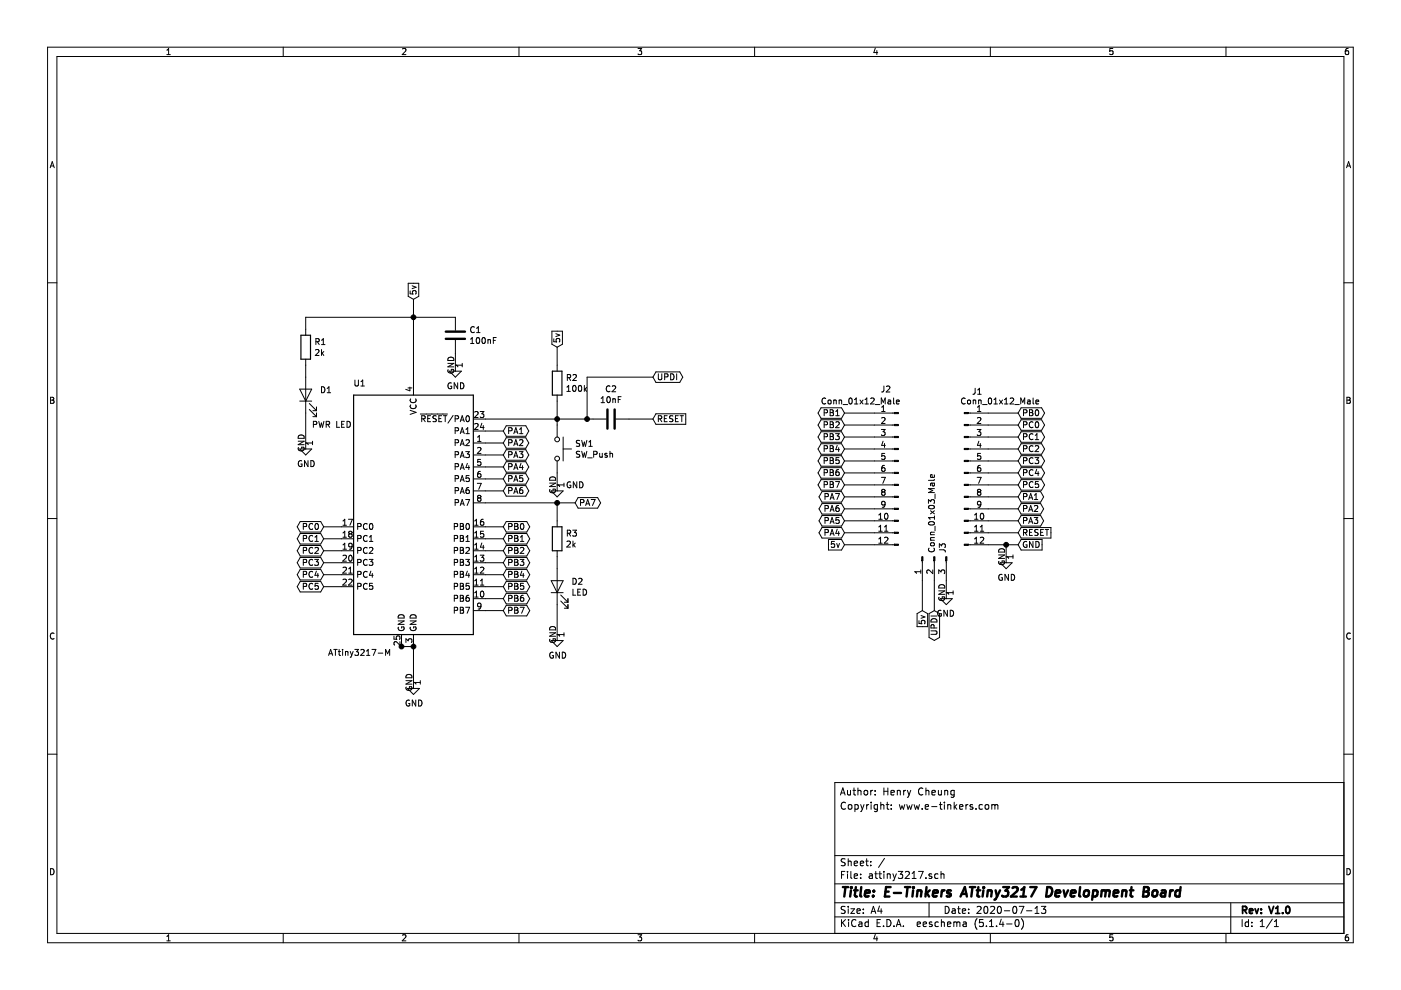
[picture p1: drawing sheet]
EESchema Schematic File Version 4
LIBS:attiny3217-cache
EELAYER 30 0
EELAYER END
$Descr A4 11693 8268
encoding utf-8
Sheet 1 1
Title "E-Tinkers ATtiny3217 Development Board"
Date "2020-07-13"
Rev "V1.0"
Comp ""
Comment1 ""
Comment2 ""
Comment3 "Copyright: www.e-tinkers.com"
Comment4 "Author: Henry Cheung"
$EndDescr
$Comp
L Device:C C1
U 1 1
P 3800 2800
F 0 "C1" H 3915 2846 50  0000 L CNN
F 1 "100nF" H 3915 2755 50  0000 L CNN
F 2 "Capacitor_SMD:C_0805_2012Metric" H 3838 2650 50  0001 C CNN
F 3 "~" H 3800 2800 50  0001 C CNN
	1    3800 2800
	1    0    0    -1  
$EndComp
$Comp
L Connector:Conn_01x03_Male J3
U 1 1
P 7800 4650
F 0 "J3" H 7772 4582 50  0000 R CNN
F 1 "Conn_01x03_Male" H 7772 4673 50  0000 R CNN
F 2 "Connector_PinHeader_2.54mm:PinHeader_1x03_P2.54mm_Horizontal" H 7800 4650 50  0001 C CNN
F 3 "~" H 7800 4650 50  0001 C CNN
	1    7800 4650
	0    -1   1    0   
$EndComp
$Comp
L Device:R R1
U 1 1
P 2550 2900
F 0 "R1" H 2620 2946 50  0000 L CNN
F 1 "2k" H 2620 2855 50  0000 L CNN
F 2 "Resistor_SMD:R_0805_2012Metric" V 2480 2900 50  0001 C CNN
F 3 "~" H 2550 2900 50  0001 C CNN
	1    2550 2900
	1    0    0    -1  
$EndComp
$Comp
L Device:R R3
U 1 1
P 4650 4500
F 0 "R3" H 4720 4546 50  0000 L CNN
F 1 "2k" H 4720 4455 50  0000 L CNN
F 2 "Resistor_SMD:R_0805_2012Metric" V 4580 4500 50  0001 C CNN
F 3 "~" H 4650 4500 50  0001 C CNN
	1    4650 4500
	1    0    0    -1  
$EndComp
$Comp
L Device:LED D1
U 1 1
P 2550 3300
F 0 "D1" V 2589 3183 50  0000 R CNN
F 1 "PWR LED" V 2300 3250 50  0000 R CNN
F 2 "LED_SMD:LED_0805_2012Metric" H 2550 3300 50  0001 C CNN
F 3 "~" H 2550 3300 50  0001 C CNN
	1    2550 3300
	0    -1   -1   0   
$EndComp
$Comp
L Device:LED D2
U 1 1
P 4650 4900
F 0 "D2" V 4689 4783 50  0000 R CNN
F 1 "LED" V 4598 4783 50  0000 R CNN
F 2 "LED_SMD:LED_0805_2012Metric" H 4650 4900 50  0001 C CNN
F 3 "~" H 4650 4900 50  0001 C CNN
	1    4650 4900
	0    -1   -1   0   
$EndComp
$Comp
L Switch:SW_Push SW1
U 1 1
P 4650 3750
F 0 "SW1" V 4604 3898 50  0000 L CNN
F 1 "SW_Push" V 4695 3898 50  0000 L CNN
F 2 "Button_Switch_SMD:SW_SPST_CK_RS282G05A3" H 4650 3950 50  0001 C CNN
F 3 "~" H 4650 3950 50  0001 C CNN
	1    4650 3750
	0    1    1    0   
$EndComp
$Comp
L Device:R R2
U 1 1
P 4650 3200
F 0 "R2" H 4720 3246 50  0000 L CNN
F 1 "100k" H 4720 3155 50  0000 L CNN
F 2 "Resistor_SMD:R_0805_2012Metric" V 4580 3200 50  0001 C CNN
F 3 "~" H 4650 3200 50  0001 C CNN
	1    4650 3200
	1    0    0    -1  
$EndComp
Wire Wire Line
	2550 3050 2550 3150
Wire Wire Line
	4650 4650 4650 4750
Text GLabel 3450 2500 1    50   Input ~ 0
5v
$Comp
L power:GND #PWR07
U 1 1
P 3450 5700
F 0 "#PWR07" H 3450 5450 50  0001 C CNN
F 1 "GND" H 3455 5527 50  0000 C CNN
F 2 "" H 3450 5700 50  0001 C CNN
F 3 "" H 3450 5700 50  0001 C CNN
	1    3450 5700
	1    0    0    -1  
$EndComp
$Comp
L power:GND #PWR01
U 1 1
P 3800 3050
F 0 "#PWR01" H 3800 2800 50  0001 C CNN
F 1 "GND" H 3805 2877 50  0000 C CNN
F 2 "" H 3800 3050 50  0001 C CNN
F 3 "" H 3800 3050 50  0001 C CNN
	1    3800 3050
	1    0    0    -1  
$EndComp
$Comp
L power:GND #PWR03
U 1 1
P 4650 4050
F 0 "#PWR03" H 4650 3800 50  0001 C CNN
F 1 "GND" H 4800 4050 50  0000 C CNN
F 2 "" H 4650 4050 50  0001 C CNN
F 3 "" H 4650 4050 50  0001 C CNN
	1    4650 4050
	1    0    0    -1  
$EndComp
$Comp
L power:GND #PWR02
U 1 1
P 2550 3700
F 0 "#PWR02" H 2550 3450 50  0001 C CNN
F 1 "GND" H 2555 3527 50  0000 C CNN
F 2 "" H 2550 3700 50  0001 C CNN
F 3 "" H 2550 3700 50  0001 C CNN
	1    2550 3700
	1    0    0    -1  
$EndComp
$Comp
L power:GND #PWR05
U 1 1
P 4650 5300
F 0 "#PWR05" H 4650 5050 50  0001 C CNN
F 1 "GND" H 4655 5127 50  0000 C CNN
F 2 "" H 4650 5300 50  0001 C CNN
F 3 "" H 4650 5300 50  0001 C CNN
	1    4650 5300
	1    0    0    -1  
$EndComp
Text GLabel 7700 5100 3    50   Input ~ 0
5v
Wire Wire Line
	3450 2500 3450 2650
Wire Wire Line
	3800 2650 3450 2650
Connection ~ 3450 2650
Wire Wire Line
	3800 2950 3800 3050
Wire Wire Line
	4650 5050 4650 5300
Wire Wire Line
	2550 3450 2550 3700
Text GLabel 4650 2900 1    50   Input ~ 0
5v
Text GLabel 7050 3750 0    50   BiDi ~ 0
PB4
Text GLabel 7050 3650 0    50   BiDi ~ 0
PB3
Text GLabel 7050 3550 0    50   BiDi ~ 0
PB2
Text GLabel 7050 3450 0    50   BiDi ~ 0
PB1
Text GLabel 7050 4450 0    50   BiDi ~ 0
PA4
Text GLabel 7050 4350 0    50   BiDi ~ 0
PA5
Text GLabel 7050 4250 0    50   BiDi ~ 0
PA6
Text GLabel 7050 4150 0    50   BiDi ~ 0
PA7
Text GLabel 7050 4050 0    50   BiDi ~ 0
PB7
Text GLabel 7050 3950 0    50   BiDi ~ 0
PB6
Text GLabel 7050 3850 0    50   BiDi ~ 0
PB5
Text GLabel 7050 4550 0    50   Input ~ 0
5v
Wire Wire Line
	7050 4550 7300 4550
Wire Wire Line
	7050 4450 7300 4450
Wire Wire Line
	7050 4350 7300 4350
Wire Wire Line
	7050 4250 7300 4250
Wire Wire Line
	7050 4150 7300 4150
Wire Wire Line
	7050 4050 7300 4050
Wire Wire Line
	7050 3950 7300 3950
Wire Wire Line
	7050 3850 7300 3850
Wire Wire Line
	7050 3750 7300 3750
Wire Wire Line
	7050 3650 7300 3650
Wire Wire Line
	7050 3550 7300 3550
Wire Wire Line
	7050 3450 7300 3450
$Comp
L Connector:Conn_01x12_Male J2
U 1 1
P 7500 3950
F 0 "J2" H 7650 4650 50  0000 R CNN
F 1 "Conn_01x12_Male" H 8150 4550 50  0000 R CNN
F 2 "Connector_PinHeader_2.54mm:PinHeader_1x12_P2.54mm_Vertical" H 7500 3950 50  0001 C CNN
F 3 "~" H 7500 3950 50  0001 C CNN
	1    7500 3950
	-1   0    0    -1  
$EndComp
$Comp
L Connector:Conn_01x12_Male J1
U 1 1
P 8050 3950
F 0 "J1" H 8158 4631 50  0000 C CNN
F 1 "Conn_01x12_Male" H 8350 4550 50  0000 C CNN
F 2 "Connector_PinHeader_2.54mm:PinHeader_1x12_P2.54mm_Vertical" H 8050 3950 50  0001 C CNN
F 3 "~" H 8050 3950 50  0001 C CNN
	1    8050 3950
	1    0    0    -1  
$EndComp
$Comp
L power:GND #PWR04
U 1 1
P 8400 4650
F 0 "#PWR04" H 8400 4400 50  0001 C CNN
F 1 "GND" H 8405 4477 50  0000 C CNN
F 2 "" H 8400 4650 50  0001 C CNN
F 3 "" H 8400 4650 50  0001 C CNN
	1    8400 4650
	1    0    0    -1  
$EndComp
Text GLabel 8500 3450 2    50   BiDi ~ 0
PB0
Text GLabel 8500 3550 2    50   BiDi ~ 0
PC0
Text GLabel 8500 3650 2    50   BiDi ~ 0
PC1
Text GLabel 8500 3750 2    50   BiDi ~ 0
PC2
Text GLabel 8500 3850 2    50   BiDi ~ 0
PC3
Text GLabel 8500 3950 2    50   BiDi ~ 0
PC4
Text GLabel 8500 4050 2    50   BiDi ~ 0
PC5
Text GLabel 8500 4450 2    50   Input ~ 0
RESET
Text GLabel 8500 4150 2    50   BiDi ~ 0
PA1
Text GLabel 8500 4250 2    50   BiDi ~ 0
PA2
Text GLabel 8500 4350 2    50   BiDi ~ 0
PA3
Wire Wire Line
	8250 3450 8500 3450
Wire Wire Line
	8250 3550 8500 3550
Wire Wire Line
	8250 3650 8500 3650
Wire Wire Line
	8250 3750 8500 3750
Wire Wire Line
	8250 3850 8500 3850
Wire Wire Line
	8250 3950 8500 3950
Wire Wire Line
	8250 4050 8500 4050
Wire Wire Line
	8250 4150 8500 4150
Wire Wire Line
	8250 4250 8500 4250
Wire Wire Line
	8250 4350 8500 4350
Wire Wire Line
	8250 4450 8500 4450
Wire Wire Line
	8250 4550 8400 4550
Wire Wire Line
	8400 4550 8400 4650
Text GLabel 4200 3600 2    50   BiDi ~ 0
PA1
Text GLabel 4200 3700 2    50   BiDi ~ 0
PA2
Text GLabel 4200 3800 2    50   BiDi ~ 0
PA3
Text GLabel 4200 3900 2    50   BiDi ~ 0
PA4
Text GLabel 4200 4000 2    50   BiDi ~ 0
PA5
Text GLabel 4200 4100 2    50   BiDi ~ 0
PA6
Text GLabel 4800 4200 2    50   BiDi ~ 0
PA7
Text GLabel 4200 4400 2    50   BiDi ~ 0
PB0
Text GLabel 4200 4500 2    50   BiDi ~ 0
PB1
Text GLabel 4200 4600 2    50   BiDi ~ 0
PB2
Text GLabel 4200 4700 2    50   BiDi ~ 0
PB3
Text GLabel 4200 4800 2    50   BiDi ~ 0
PB4
Text GLabel 4200 4900 2    50   BiDi ~ 0
PB5
Text GLabel 4200 5000 2    50   BiDi ~ 0
PB6
Text GLabel 4200 5100 2    50   BiDi ~ 0
PB7
Text GLabel 2700 4400 0    50   BiDi ~ 0
PC0
Text GLabel 2700 4500 0    50   BiDi ~ 0
PC1
Text GLabel 2700 4600 0    50   BiDi ~ 0
PC2
Text GLabel 2700 4700 0    50   BiDi ~ 0
PC3
Text GLabel 2700 4800 0    50   BiDi ~ 0
PC4
Text GLabel 2700 4900 0    50   BiDi ~ 0
PC5
Wire Wire Line
	4050 3600 4200 3600
Wire Wire Line
	4050 3700 4200 3700
Wire Wire Line
	4050 3800 4200 3800
Wire Wire Line
	4050 3900 4200 3900
Wire Wire Line
	4050 4000 4200 4000
Wire Wire Line
	4050 4100 4200 4100
Wire Wire Line
	4050 4400 4200 4400
Wire Wire Line
	4050 4500 4200 4500
Wire Wire Line
	4050 4600 4200 4600
Wire Wire Line
	4050 4700 4200 4700
Wire Wire Line
	4050 4800 4200 4800
Wire Wire Line
	4050 4900 4200 4900
Wire Wire Line
	4050 5000 4200 5000
Wire Wire Line
	4050 5100 4200 5100
Wire Wire Line
	2700 4400 2850 4400
Wire Wire Line
	2700 4500 2850 4500
Wire Wire Line
	2700 4600 2850 4600
Wire Wire Line
	2700 4700 2850 4700
Wire Wire Line
	2700 4800 2850 4800
Wire Wire Line
	2700 4900 2850 4900
$Comp
L MCU_Microchip_ATtiny:ATtiny3217-M U1
U 1 1
P 3450 4300
F 0 "U1" H 3000 5400 50  0000 C CNN
F 1 "ATtiny3217-M" H 3000 3150 50  0000 C CNN
F 2 "Package_DFN_QFN:QFN-24-1EP_4x4mm_P0.5mm_EP2.6x2.6mm" H 3450 4300 50  0001 C CIN
F 3 "http://ww1.microchip.com/downloads/en/DeviceDoc/ATtiny3217_1617-Data-Sheet-40001999B.pdf" H 3450 4300 50  0001 C CNN
	1    3450 4300
	1    0    0    -1  
$EndComp
Wire Wire Line
	3450 5700 3450 5400
Wire Wire Line
	4050 4200 4650 4200
Wire Wire Line
	4650 4350 4650 4200
Connection ~ 4650 4200
Wire Wire Line
	4650 4200 4800 4200
Wire Wire Line
	4650 3350 4650 3500
Wire Wire Line
	4050 3500 4650 3500
Connection ~ 4650 3500
Wire Wire Line
	4650 3500 4650 3550
Wire Wire Line
	4650 2900 4650 3050
Wire Wire Line
	4650 3950 4650 4050
Wire Wire Line
	3450 2650 2550 2650
Wire Wire Line
	2550 2650 2550 2750
$Comp
L Device:C C2
U 1 1
P 5100 3500
F 0 "C2" V 4848 3500 50  0000 C CNN
F 1 "10nF" V 4939 3500 50  0000 C CNN
F 2 "Capacitor_SMD:C_0805_2012Metric" H 5138 3350 50  0001 C CNN
F 3 "~" H 5100 3500 50  0001 C CNN
	1    5100 3500
	0    1    1    0   
$EndComp
Text GLabel 5450 3150 2    50   BiDi ~ 0
UPDI
Text GLabel 5450 3500 2    50   Input ~ 0
RESET
Wire Wire Line
	5250 3500 5450 3500
Wire Wire Line
	4950 3500 4900 3500
Wire Wire Line
	5450 3150 4900 3150
Wire Wire Line
	4900 3150 4900 3500
Connection ~ 4900 3500
Wire Wire Line
	4900 3500 4650 3500
Text GLabel 7800 5100 3    50   BiDi ~ 0
UPDI
Wire Wire Line
	7800 5100 7800 4850
Wire Wire Line
	3450 3200 3450 2650
Wire Wire Line
	3350 5400 3450 5400
Connection ~ 3450 5400
Wire Wire Line
	3350 5300 3350 5400
Connection ~ 3350 5400
Wire Wire Line
	7700 5100 7700 4850
$Comp
L power:GND #PWR0101
U 1 1
P 7900 4950
F 0 "#PWR0101" H 7900 4700 50  0001 C CNN
F 1 "GND" H 7905 4777 50  0000 C CNN
F 2 "" H 7900 4950 50  0001 C CNN
F 3 "" H 7900 4950 50  0001 C CNN
	1    7900 4950
	-1   0    0    -1  
$EndComp
Wire Wire Line
	7900 4850 7900 4950
Text GLabel 8500 4550 2    50   Input ~ 0
GND
Wire Wire Line
	8500 4550 8400 4550
Connection ~ 8400 4550
$EndSCHEMATC
